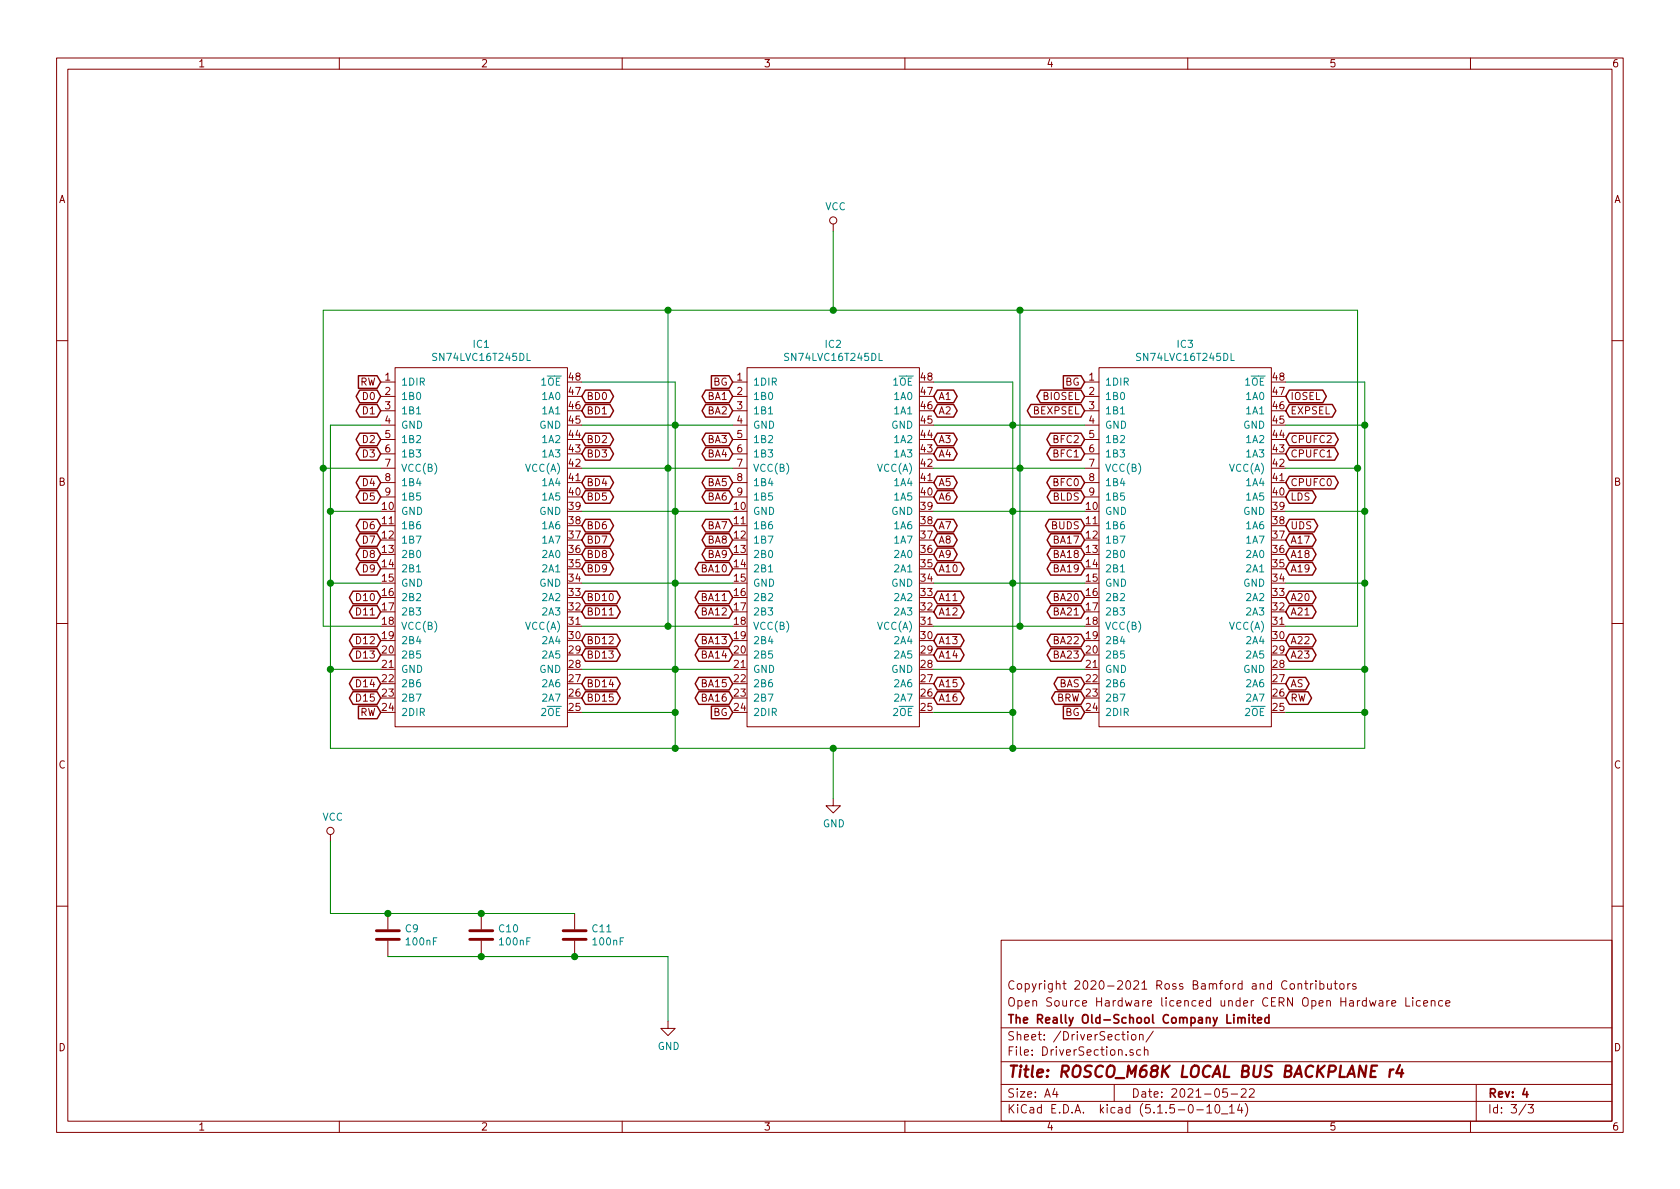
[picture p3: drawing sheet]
EESchema Schematic File Version 4
EELAYER 30 0
EELAYER END
$Descr A4 11693 8268
encoding utf-8
Sheet 3 3
Title "ROSCO_M68K LOCAL BUS BACKPLANE r4"
Date "2021-05-22"
Rev "4"
Comp "The Really Old-School Company Limited"
Comment1 "Open Source Hardware licenced under CERN Open Hardware Licence"
Comment2 "Copyright 2020-2021 Ross Bamford and Contributors"
Comment3 ""
Comment4 ""
$EndDescr
$Comp
L rosco_m68k:74ALVC164245 IC1
U 1 1
P 3350 3750
F 0 "IC1" H 3350 5115 50  0000 C CNN
F 1 "SN74LVC16T245DL" H 3350 5024 50  0000 C CNN
F 2 "Package_SO:SSOP-48_7.5x15.9mm_P0.635mm" H 3350 2400 50  0001 C CNN
F 3 "https://datasheet.datasheetarchive.com/originals/distributors/Datasheets-NXP/DSANXP01000798.pdf" H 3350 3750 50  0001 C CNN
	1    3350 3750
	1    0    0    -1  
$EndComp
$Comp
L rosco_m68k:74ALVC164245 IC2
U 1 1
P 5800 3750
F 0 "IC2" H 5800 5115 50  0000 C CNN
F 1 "SN74LVC16T245DL" H 5800 5024 50  0000 C CNN
F 2 "Package_SO:SSOP-48_7.5x15.9mm_P0.635mm" H 5800 2400 50  0001 C CNN
F 3 "https://datasheet.datasheetarchive.com/originals/distributors/Datasheets-NXP/DSANXP01000798.pdf" H 5800 3750 50  0001 C CNN
	1    5800 3750
	1    0    0    -1  
$EndComp
$Comp
L rosco_m68k:74ALVC164245 IC3
U 1 1
P 8250 3750
F 0 "IC3" H 8250 5115 50  0000 C CNN
F 1 "SN74LVC16T245DL" H 8250 5024 50  0000 C CNN
F 2 "Package_SO:SSOP-48_7.5x15.9mm_P0.635mm" H 8250 2400 50  0001 C CNN
F 3 "https://datasheet.datasheetarchive.com/originals/distributors/Datasheets-NXP/DSANXP01000798.pdf" H 8250 3750 50  0001 C CNN
	1    8250 3750
	1    0    0    -1  
$EndComp
Text GLabel 2650 2650 0    50   Input ~ 0
RW
Text GLabel 2650 4950 0    50   Input ~ 0
RW
Text GLabel 2650 2750 0    50   BiDi ~ 0
D0
Text GLabel 2650 2850 0    50   BiDi ~ 0
D1
Text GLabel 2650 3050 0    50   BiDi ~ 0
D2
Text GLabel 2650 3150 0    50   BiDi ~ 0
D3
Text GLabel 2650 3350 0    50   BiDi ~ 0
D4
Text GLabel 2650 3450 0    50   BiDi ~ 0
D5
Text GLabel 2650 3650 0    50   BiDi ~ 0
D6
Text GLabel 2650 3750 0    50   BiDi ~ 0
D7
Text GLabel 2650 3850 0    50   BiDi ~ 0
D8
Text GLabel 2650 3950 0    50   BiDi ~ 0
D9
Text GLabel 2650 4150 0    50   BiDi ~ 0
D10
Text GLabel 2650 4250 0    50   BiDi ~ 0
D11
Text GLabel 2650 4450 0    50   BiDi ~ 0
D12
Text GLabel 2650 4550 0    50   BiDi ~ 0
D13
Text GLabel 2650 4750 0    50   BiDi ~ 0
D14
Text GLabel 2650 4850 0    50   BiDi ~ 0
D15
Text GLabel 4050 2750 2    50   BiDi ~ 0
BD0
Text GLabel 4050 2850 2    50   BiDi ~ 0
BD1
Text GLabel 4050 3050 2    50   BiDi ~ 0
BD2
Text GLabel 4050 3150 2    50   BiDi ~ 0
BD3
Text GLabel 4050 3350 2    50   BiDi ~ 0
BD4
Text GLabel 4050 3450 2    50   BiDi ~ 0
BD5
Text GLabel 4050 3650 2    50   BiDi ~ 0
BD6
Text GLabel 4050 3750 2    50   BiDi ~ 0
BD7
Text GLabel 4050 3850 2    50   BiDi ~ 0
BD8
Text GLabel 4050 3950 2    50   BiDi ~ 0
BD9
Text GLabel 4050 4150 2    50   BiDi ~ 0
BD10
Text GLabel 4050 4250 2    50   BiDi ~ 0
BD11
Text GLabel 4050 4450 2    50   BiDi ~ 0
BD12
Text GLabel 4050 4550 2    50   BiDi ~ 0
BD13
Text GLabel 4050 4750 2    50   BiDi ~ 0
BD14
Text GLabel 4050 4850 2    50   BiDi ~ 0
BD15
$Comp
L power:GND #PWR0104
U 1 1
P 5800 5550
F 0 "#PWR0104" H 5800 5300 50  0001 C CNN
F 1 "GND" H 5805 5377 50  0000 C CNN
F 2 "" H 5800 5550 50  0001 C CNN
F 3 "" H 5800 5550 50  0001 C CNN
	1    5800 5550
	1    0    0    -1  
$EndComp
Wire Wire Line
	4700 2650 4700 2950
Connection ~ 4700 4650
Wire Wire Line
	4700 4650 4700 4950
Connection ~ 4700 4950
Wire Wire Line
	4700 4950 4700 5200
Connection ~ 4700 3550
Wire Wire Line
	4700 3550 4700 4050
Connection ~ 4700 2950
Wire Wire Line
	4700 2950 4700 3550
Wire Wire Line
	2300 5200 2300 4650
Wire Wire Line
	2300 4650 2650 4650
Wire Wire Line
	2650 4050 2300 4050
Wire Wire Line
	2300 4050 2300 4650
Connection ~ 2300 4650
Wire Wire Line
	2650 3550 2300 3550
Wire Wire Line
	2300 3550 2300 4050
Connection ~ 2300 4050
Wire Wire Line
	2650 2950 2300 2950
Wire Wire Line
	2300 2950 2300 3550
Connection ~ 2300 3550
Wire Wire Line
	2300 5200 4700 5200
Wire Wire Line
	4050 4650 4700 4650
Wire Wire Line
	4050 4950 4700 4950
Wire Wire Line
	4050 3550 4700 3550
Wire Wire Line
	4050 2950 4700 2950
Wire Wire Line
	4050 2650 4700 2650
Wire Wire Line
	4700 5200 5800 5200
Connection ~ 4700 5200
Wire Wire Line
	9500 2950 8950 2950
Wire Wire Line
	8950 3550 9500 3550
Connection ~ 9500 3550
Wire Wire Line
	9500 3550 9500 4050
Wire Wire Line
	8950 4050 9500 4050
Connection ~ 9500 4050
Wire Wire Line
	9500 4050 9500 4650
Wire Wire Line
	8950 4650 9500 4650
Connection ~ 9500 4650
Wire Wire Line
	9500 4650 9500 4950
Wire Wire Line
	8950 4950 9500 4950
Connection ~ 9500 4950
Wire Wire Line
	9500 4950 9500 5200
Wire Wire Line
	8950 2650 9500 2650
Wire Wire Line
	9500 2650 9500 2950
Connection ~ 9500 2950
Wire Wire Line
	6500 4950 7050 4950
Wire Wire Line
	7050 4950 7050 5200
Connection ~ 7050 5200
Wire Wire Line
	7050 5200 9500 5200
Wire Wire Line
	6500 4650 7050 4650
Wire Wire Line
	7050 4650 7050 4950
Connection ~ 7050 4950
Wire Wire Line
	6500 4050 7050 4050
Wire Wire Line
	7050 4050 7050 4650
Connection ~ 7050 4650
Wire Wire Line
	6500 3550 7050 3550
Wire Wire Line
	7050 3550 7050 4050
Connection ~ 7050 4050
Wire Wire Line
	6500 2950 7050 2950
Wire Wire Line
	7050 2950 7050 3550
Connection ~ 7050 3550
Wire Wire Line
	6500 2650 7050 2650
Wire Wire Line
	7050 2650 7050 2950
Connection ~ 7050 2950
Wire Wire Line
	5100 2950 4700 2950
Wire Wire Line
	5100 3550 4700 3550
Wire Wire Line
	5100 4050 4700 4050
Connection ~ 4700 4050
Wire Wire Line
	4700 4050 4700 4650
Wire Wire Line
	4050 4050 4700 4050
Wire Wire Line
	5100 4650 4700 4650
Wire Wire Line
	7550 4050 7050 4050
Wire Wire Line
	7550 3550 7050 3550
Wire Wire Line
	7550 2950 7050 2950
Wire Wire Line
	7550 4650 7050 4650
Text GLabel 5100 2650 0    50   Input ~ 0
BG
Text GLabel 5100 2750 0    50   BiDi ~ 0
BA1
Text GLabel 5100 2850 0    50   BiDi ~ 0
BA2
Text GLabel 5100 3050 0    50   BiDi ~ 0
BA3
Text GLabel 5100 3150 0    50   BiDi ~ 0
BA4
Text GLabel 5100 3350 0    50   BiDi ~ 0
BA5
Text GLabel 5100 3450 0    50   BiDi ~ 0
BA6
Text GLabel 5100 3650 0    50   BiDi ~ 0
BA7
Text GLabel 5100 3750 0    50   BiDi ~ 0
BA8
Text GLabel 5100 3850 0    50   BiDi ~ 0
BA9
Text GLabel 5100 3950 0    50   BiDi ~ 0
BA10
Text GLabel 5100 4150 0    50   BiDi ~ 0
BA11
Text GLabel 5100 4250 0    50   BiDi ~ 0
BA12
Text GLabel 5100 4450 0    50   BiDi ~ 0
BA13
Text GLabel 5100 4550 0    50   BiDi ~ 0
BA14
Text GLabel 5100 4750 0    50   BiDi ~ 0
BA15
Text GLabel 5100 4850 0    50   BiDi ~ 0
BA16
Text GLabel 5100 4950 0    50   Input ~ 0
BG
Text GLabel 6500 2750 2    50   BiDi ~ 0
A1
Text GLabel 6500 2850 2    50   BiDi ~ 0
A2
Text GLabel 6500 3050 2    50   BiDi ~ 0
A3
Text GLabel 6500 3150 2    50   BiDi ~ 0
A4
Text GLabel 6500 3350 2    50   BiDi ~ 0
A5
Text GLabel 6500 3450 2    50   BiDi ~ 0
A6
Text GLabel 6500 3650 2    50   BiDi ~ 0
A7
Text GLabel 6500 3750 2    50   BiDi ~ 0
A8
Text GLabel 6500 3850 2    50   BiDi ~ 0
A9
Text GLabel 6500 3950 2    50   BiDi ~ 0
A10
Text GLabel 6500 4150 2    50   BiDi ~ 0
A11
Text GLabel 6500 4250 2    50   BiDi ~ 0
A12
Text GLabel 6500 4450 2    50   BiDi ~ 0
A13
Text GLabel 6500 4550 2    50   BiDi ~ 0
A14
Text GLabel 6500 4750 2    50   BiDi ~ 0
A15
Text GLabel 6500 4850 2    50   BiDi ~ 0
A16
Wire Wire Line
	4650 4350 4650 3250
Connection ~ 4650 3250
Wire Wire Line
	2650 4350 2250 4350
Wire Wire Line
	2250 4350 2250 3250
Wire Wire Line
	2650 3250 2250 3250
Connection ~ 2250 3250
Wire Wire Line
	2250 3250 2250 2150
Wire Wire Line
	2250 2150 4650 2150
Wire Wire Line
	7100 2150 7100 3250
Wire Wire Line
	7100 4350 7550 4350
Wire Wire Line
	7550 3250 7100 3250
Connection ~ 7100 3250
Wire Wire Line
	7100 3250 7100 4350
Wire Wire Line
	7100 2150 9450 2150
Connection ~ 7100 2150
Wire Wire Line
	4650 2150 4650 3250
Connection ~ 4650 2150
Wire Wire Line
	4650 2150 5800 2150
$Comp
L power:VCC #PWR0105
U 1 1
P 5800 1600
F 0 "#PWR0105" H 5800 1450 50  0001 C CNN
F 1 "VCC" H 5817 1773 50  0000 C CNN
F 2 "" H 5800 1600 50  0001 C CNN
F 3 "" H 5800 1600 50  0001 C CNN
	1    5800 1600
	1    0    0    -1  
$EndComp
Wire Wire Line
	5800 1600 5800 2150
Connection ~ 5800 2150
Wire Wire Line
	5800 2150 7100 2150
Wire Wire Line
	5800 5200 5800 5550
Connection ~ 5800 5200
Wire Wire Line
	5800 5200 7050 5200
Text GLabel 7550 2650 0    50   Input ~ 0
BG
Text GLabel 7550 4950 0    50   Input ~ 0
BG
Text GLabel 7550 3750 0    50   BiDi ~ 0
BA17
Text GLabel 7550 3850 0    50   BiDi ~ 0
BA18
Text GLabel 7550 3950 0    50   BiDi ~ 0
BA19
Text GLabel 7550 4150 0    50   BiDi ~ 0
BA20
Text GLabel 7550 4250 0    50   BiDi ~ 0
BA21
Text GLabel 7550 4450 0    50   BiDi ~ 0
BA22
Text GLabel 7550 4550 0    50   BiDi ~ 0
BA23
Text GLabel 7550 3650 0    50   BiDi ~ 0
BUDS
Text GLabel 7550 3450 0    50   BiDi ~ 0
BLDS
Text GLabel 7550 4750 0    50   BiDi ~ 0
BAS
Text GLabel 8950 3750 2    50   BiDi ~ 0
A17
Text GLabel 8950 3850 2    50   BiDi ~ 0
A18
Text GLabel 8950 3950 2    50   BiDi ~ 0
A19
Text GLabel 8950 4150 2    50   BiDi ~ 0
A20
Text GLabel 8950 4250 2    50   BiDi ~ 0
A21
Text GLabel 8950 4450 2    50   BiDi ~ 0
A22
Text GLabel 8950 4550 2    50   BiDi ~ 0
A23
Text GLabel 8950 3650 2    50   BiDi ~ 0
UDS
Text GLabel 8950 3450 2    50   BiDi ~ 0
LDS
Text GLabel 8950 4750 2    50   BiDi ~ 0
AS
$Comp
L Device:C C9
U 1 1
P 2700 6500
F 0 "C9" H 2815 6546 50  0000 L CNN
F 1 "100nF" H 2815 6455 50  0000 L CNN
F 2 "Capacitor_SMD:C_0603_1608Metric" H 2738 6350 50  0001 C CNN
F 3 "~" H 2700 6500 50  0001 C CNN
	1    2700 6500
	1    0    0    -1  
$EndComp
$Comp
L Device:C C10
U 1 1
P 3350 6500
F 0 "C10" H 3465 6546 50  0000 L CNN
F 1 "100nF" H 3465 6455 50  0000 L CNN
F 2 "Capacitor_SMD:C_0603_1608Metric" H 3388 6350 50  0001 C CNN
F 3 "~" H 3350 6500 50  0001 C CNN
	1    3350 6500
	1    0    0    -1  
$EndComp
$Comp
L Device:C C11
U 1 1
P 4000 6500
F 0 "C11" H 4115 6546 50  0000 L CNN
F 1 "100nF" H 4115 6455 50  0000 L CNN
F 2 "Capacitor_SMD:C_0603_1608Metric" H 4038 6350 50  0001 C CNN
F 3 "~" H 4000 6500 50  0001 C CNN
	1    4000 6500
	1    0    0    -1  
$EndComp
$Comp
L power:VCC #PWR0106
U 1 1
P 2300 5850
F 0 "#PWR0106" H 2300 5700 50  0001 C CNN
F 1 "VCC" H 2317 6023 50  0000 C CNN
F 2 "" H 2300 5850 50  0001 C CNN
F 3 "" H 2300 5850 50  0001 C CNN
	1    2300 5850
	1    0    0    -1  
$EndComp
$Comp
L power:GND #PWR0107
U 1 1
P 4650 7100
F 0 "#PWR0107" H 4650 6850 50  0001 C CNN
F 1 "GND" H 4655 6927 50  0000 C CNN
F 2 "" H 4650 7100 50  0001 C CNN
F 3 "" H 4650 7100 50  0001 C CNN
	1    4650 7100
	1    0    0    -1  
$EndComp
Wire Wire Line
	2300 5850 2300 6350
Wire Wire Line
	2300 6350 2700 6350
Wire Wire Line
	3350 6350 2700 6350
Connection ~ 2700 6350
Wire Wire Line
	4000 6350 3350 6350
Connection ~ 3350 6350
Wire Wire Line
	3350 6650 4000 6650
Wire Wire Line
	2700 6650 3350 6650
Connection ~ 3350 6650
Wire Wire Line
	4000 6650 4650 6650
Wire Wire Line
	4650 6650 4650 7100
Connection ~ 4000 6650
Text GLabel 8950 4850 2    50   BiDi ~ 0
RW
Text GLabel 7550 4850 0    50   BiDi ~ 0
BRW
Text GLabel 8950 3350 2    50   BiDi ~ 0
CPUFC0
Text GLabel 8950 3150 2    50   BiDi ~ 0
CPUFC1
Text GLabel 8950 3050 2    50   BiDi ~ 0
CPUFC2
Text GLabel 8950 2750 2    50   BiDi ~ 0
IOSEL
Text GLabel 8950 2850 2    50   BiDi ~ 0
EXPSEL
Text GLabel 7550 3350 0    50   BiDi ~ 0
BFC0
Text GLabel 7550 3150 0    50   BiDi ~ 0
BFC1
Text GLabel 7550 3050 0    50   BiDi ~ 0
BFC2
Text GLabel 7550 2750 0    50   BiDi ~ 0
BIOSEL
Text GLabel 7550 2850 0    50   BiDi ~ 0
BEXPSEL
Wire Wire Line
	5100 4350 4650 4350
Wire Wire Line
	5100 3250 4650 3250
Wire Wire Line
	9450 2150 9450 3250
Wire Wire Line
	8950 4350 9450 4350
Wire Wire Line
	6500 4350 7100 4350
Connection ~ 7100 4350
Wire Wire Line
	6500 3250 7100 3250
Wire Wire Line
	4050 3250 4650 3250
Wire Wire Line
	4050 4350 4650 4350
Connection ~ 4650 4350
Wire Wire Line
	9500 2950 9500 3550
Wire Wire Line
	8950 3250 9450 3250
Connection ~ 9450 3250
Wire Wire Line
	9450 3250 9450 4350
$EndSCHEMATC
